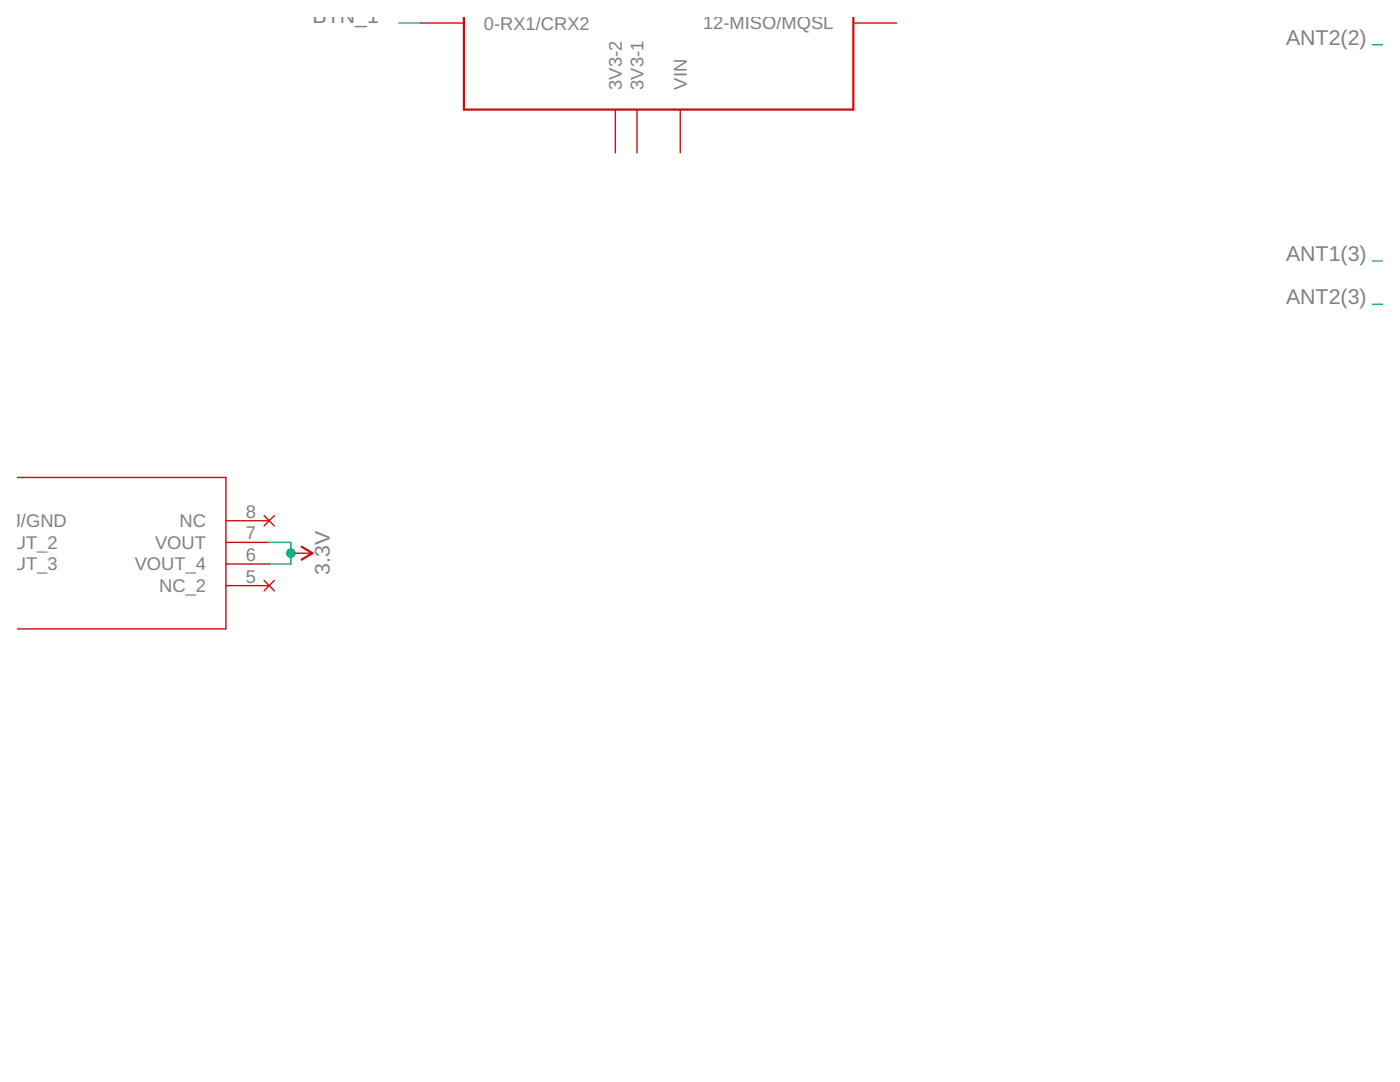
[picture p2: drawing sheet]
<svg xmlns="http://www.w3.org/2000/svg" width="279mm" height="216mm" viewBox="0 0 279 216" stroke-linecap="round" stroke-linejoin="round" font-family="sans-serif">
<path d="M170.3 3.4v18.5h-77.7v-18.5M60.2 109.1l2.2 1.3-2.2 1.3" fill="none" stroke="#c90d0c" stroke-width=".44"/>
<g fill="none" stroke="#c90d0c" stroke-width=".28">
<path d="M83.9 4.6h8.7M170.3 4.6h8.6M122.8 21.9v8.6M127.1 21.9v8.6M135.8 21.9v8.6M3.4 95.3h41.7v30.2h-41.7M45.1 116.9h8.6M45.1 112.5h8.6M45.1 108.2h8.6M45.1 103.9h8.6M52.7 115.8l2.1 2.1M52.7 102.9l2.1 2"/>
<path d="M54.8 115.8l-2.1 2.1M54.8 102.9l-2.1 2M58 110.4h4.4"/>
</g>
<path d="M79.6 4.6h4.3M273.9 8.9h2.1M273.9 52.1h2.1M273.9 60.7h2.1M53.7 108.2h4.3v4.3h-4.3" fill="none" stroke="#0dab76" stroke-width=".28"/>
<circle cx="58" cy="110.4" r=".87" fill="#0dab76" stroke="#0dab76" stroke-width=".2"/>
<g font-size="4.3" fill="#808080">
<text x="62.4" y="4.6">BTN_1</text>
<text x="256.7" y="8.9">ANT2(2)</text>
<text x="256.7" y="52.1">ANT1(3)</text>
<text x="256.7" y="60.7">ANT2(3)</text>
<text x="65.8" y="114.8" transform="rotate(-90 65.8 114.8)">3.3V</text>
</g>
<g font-size="3.7" fill="#808080">
<text x="96.6" y="5.9">0-RX1/CRX2</text>
<text x="140.3" y="5.9">12-MISO/MQSL</text>
<text x="124.1" y="17.9" transform="rotate(-90 124.1 17.9)">3V3-2</text>
<text x="128.4" y="17.9" transform="rotate(-90 128.4 17.9)">3V3-1</text>
<text x="137.1" y="17.9" transform="rotate(-90 137.1 17.9)">VIN</text>
<text x="-.3" y="105.2">DJ/GND</text>
<text x="35.8" y="105.2">NC</text>
<text x="49.1" y="107.6">7</text>
<text x="49.1" y="103.3">8</text>
<text x="-.3" y="109.5">OUT_2</text>
<text x="-.3" y="113.8">OUT_3</text>
<text x="26.9" y="113.8">VOUT_4</text>
<text x="30.9" y="109.5">VOUT</text>
<text x="49.1" y="111.9">6</text>
<text x="31.8" y="118.1">NC_2</text>
<text x="49.1" y="116.2">5</text>
</g>
</svg>
